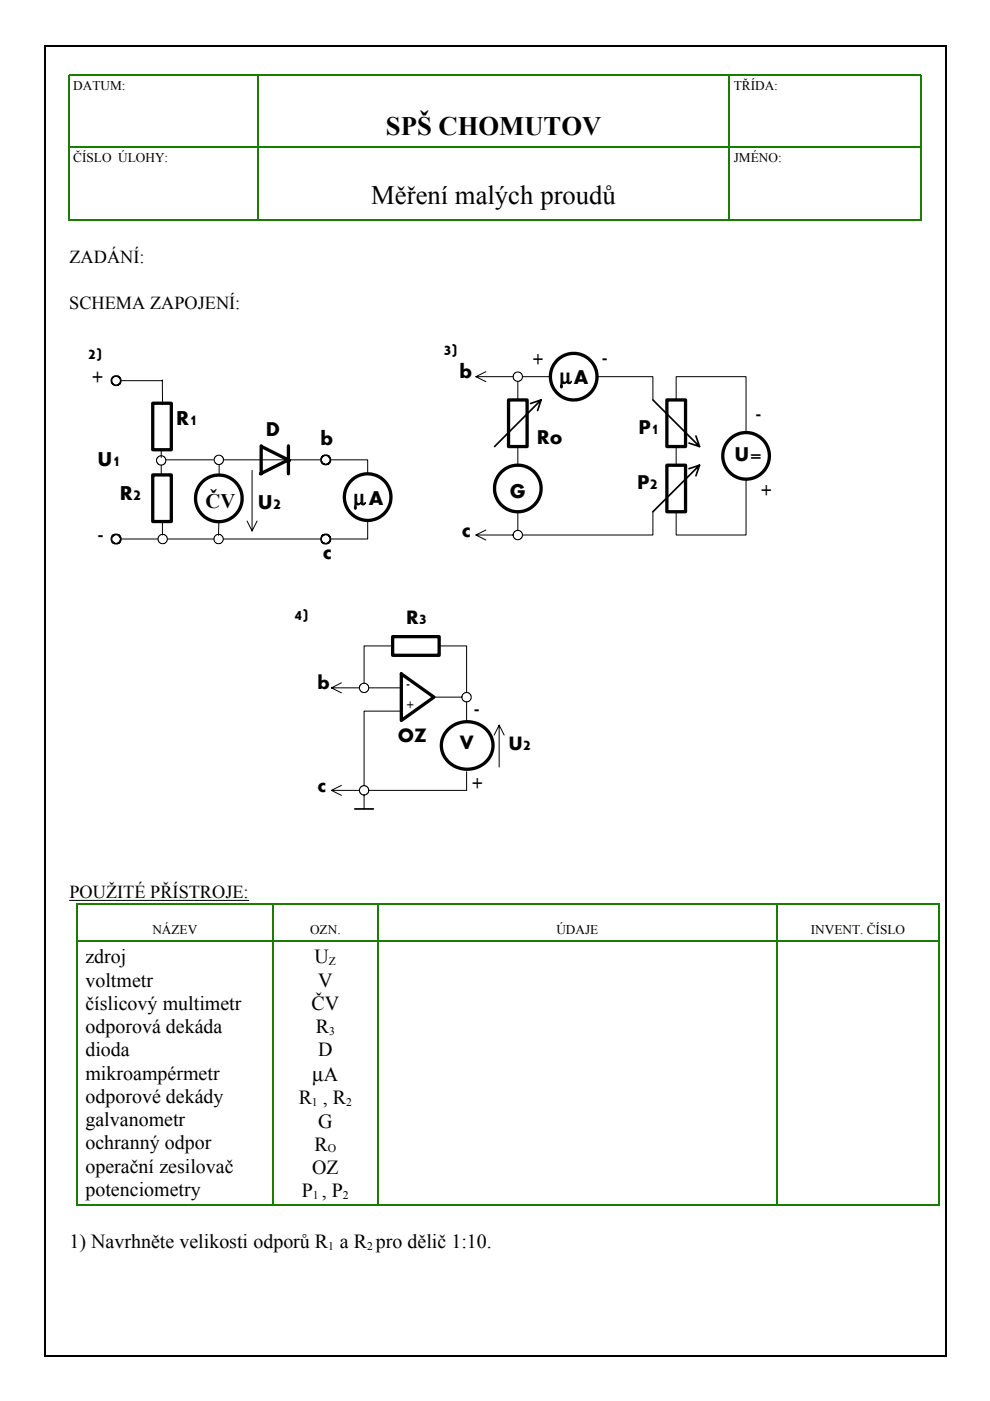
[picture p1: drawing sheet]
<svg xmlns="http://www.w3.org/2000/svg" width="210mm" height="297mm" viewBox="0 0 210 297" stroke-linecap="round" stroke-linejoin="round" font-family="sans-serif">
<path d="M54.7 15.9v30.5M154.6 15.9v30.5M14.5 31.3h180.5M195.3 46.6h-180.8v-30.7h180.7v30.9M16.3 191.6v64.1M16.5 191.6h182.5M16.5 199.5h182.5M57.8 191.8v63.6M80.1 191.8v63.6M164.6 191.8v63.6M199.1 191.6v64.1M16.1 255.6h183.2" fill="none" stroke="#177e00" stroke-width=".36"/>
<path d="M14.7 190.9h38" fill="none" stroke="#000" stroke-width=".21"/>
<path d="M11 68h184.2v116.5h-184.2z" fill="#fff"/>
<g fill="none" stroke="#000" stroke-width=".7">
<path d="M32.4 85.5h3.9v9.9h-3.9zM55.4 94.5v6M55.5 94.7l5.9 2.9M61.2 97.5l-6 3M61.2 94.5v6M107.8 84.8h4v9.9h-4zM141.4 84.8h4v9.9h-4zM141.4 98.6h4v9.9h-4zM32.4 100.7h3.9v9.9h-3.9zM83.2 135h9.9v3.9h-9.9zM85.1 142.9l6.9 4.9-6.9 5zM95.1 154.6l1.5-1.1 1.9-.5h1.1l1.3 .3 1.6 .8 1.2 1.3 .5 .9 .3 1v1.5l-.3 1-.5 1-.7 .8-1.1 .8-1.9 .6h-2.2l-1.1-.4-1.1-.7-.8-.7-.7-.9-.3-.8-.2-1.2 .1-1.2 .3-1z"/>
<circle cx="121.6" cy="79.9" r="4.9"/>
<circle cx="158.2" cy="96.7" r="4.9"/>
<circle cx="46.4" cy="105.7" r="4.9"/>
<circle cx="77.9" cy="105.4" r="4.9"/>
<circle cx="109.8" cy="103.6" r="4.9"/>
</g>
<g fill="none" stroke="#000" stroke-width=".36">
<path d="M9.3 9.8h191.4M9.5 9.7v277.9M200.5 9.7v277.9M112.5 85.6l2.2-.8-9.8 9.9M114.7 84.8l-.7 2.2M138.4 84.8l9.9 9.9-.7-2.3M146.1 99.4l2.2-.8-9.9 9.9M146.1 93.9l2.2 .8M148.3 98.6l-.7 2.3M75.2 171.5h4M9.3 287.5h191.4"/>
<circle cx="24.6" cy="80.7" r=".99"/>
<circle cx="69.1" cy="97.5" r=".99"/>
<circle cx="24.6" cy="114.3" r=".99"/>
<circle cx="69.1" cy="114.3" r=".99"/>
</g>
<g fill="none" stroke="#000" stroke-width=".21">
<path d="M103 78.8l-2.1 1.1M108.8 79.9h-7.9l2.1 1M110.8 79.9h5.9M126.6 79.9h11.8v4.9M25.6 80.7h8.8M34.2 95.3v1.7M34.2 98.6v2M34.4 80.6l.1 5.2M35.1 97.5h10.2M46.5 98.6v2.1M47.3 97.5h20.8M53.4 99.7v12.9l1.1-2.1"/>
<path d="M70 97.5h8v3M109.8 80.9v3.9M109.8 94.7v3.9M143.4 84.8v-4.9h14.8v11.8M143.4 94.7v3.9M25.6 114.3h7.9M34.4 110.5v2.9M35.5 114.3h9.9M46.4 110.7l-.1 2.8M47.3 114.3h20.8M52.4 110.5l1 2.1M78 110.3v4h-8"/>
<path d="M103 112.4l-2.1 1M108.8 113.4h-7.9l2.1 1.1M109.8 108.5v4M138.4 108.5v4.9h-27.6M158.2 101.6v11.8h-14.8v-4.9M83.1 136.9h-5.9v7.9M93 136.9h5.9v9.9M72.4 144.8l-2.1 1M76.2 145.8h-5.9l2.1 1.1M78.2 145.8h6.9M85.1 150.8h-7.9v15.8M92 147.8h5.9"/>
<path d="M98.9 148.8v4M104.8 155.9l1-2.2v8.9M105.8 153.7l1.1 2.2M72.4 166.5l-2.1 1.1M76.2 167.6h-5.9l2.1 1M77.2 168.6v2.9M98.9 163.6v4h-20.7"/>
<circle cx="109.8" cy="79.8" r=".99"/>
<circle cx="34.2" cy="97.6" r=".99"/>
<circle cx="46.4" cy="97.5" r=".99"/>
<circle cx="34.5" cy="114.3" r=".98"/>
<circle cx="46.4" cy="114.3" r=".99"/>
<circle cx="109.8" cy="113.4" r=".99"/>
<circle cx="77.2" cy="145.8" r=".99"/>
<circle cx="98.9" cy="147.8" r=".99"/>
<circle cx="77.2" cy="167.6" r=".99"/>
</g>
<g font-size="5.7">
<text x="81.8" y="28.7">SPŠ CHOMUTOV</text>
<text x="78.7" y="43.2">Měření malých proudů</text>
</g>
<g font-size="4.4">
<text x="19.3" y="81.1">+</text>
<text x="97.4" y="80.2">b</text>
<text x="118.7" y="81.3">µA</text>
<text x="37.4" y="90.2">R1</text>
<text x="56.4" y="92.5">D</text>
<text x="67.9" y="94.3">b</text>
<text x="113.8" y="94">Ro</text>
<text x="135.4" y="92.1">P1</text>
<text x="20.7" y="98.8">U1</text>
<text x="155.7" y="97.7">U=</text>
<text x="25.4" y="106.1">R2</text>
<text x="43.6" y="107.7">ČV</text>
<text x="54.7" y="107.8">U2</text>
<text x="75" y="107">µA</text>
<text x="108.1" y="105.6">G</text>
<text x="135.1" y="103.7">P2</text>
<text x="97.9" y="113.8">c</text>
<text x="20.7" y="114.7">-</text>
<text x="68.4" y="118.6">c</text>
</g>
<g font-size="4.2">
<text x="18.6" y="76.2">2)</text>
<text x="94" y="75.2">3)</text>
<text x="112.8" y="77.2">+</text>
<text x="127.6" y="77.2">-</text>
<text x="160.2" y="89">-</text>
<text x="161.1" y="104.9">+</text>
<text x="62.4" y="131.5">4)</text>
<text x="86.1" y="132.4">R3</text>
<text x="67.3" y="146.2">b</text>
<text x="100.4" y="151.6">-</text>
<text x="84.4" y="157.4">OZ</text>
<text x="97.5" y="158.9">V</text>
<text x="107.8" y="159">U2</text>
<text x="67.3" y="167.9">c</text>
<text x="99.9" y="167.1">+</text>
<text x="18.1" y="204.3">zdroj</text>
<text x="18.1" y="209.2">voltmetr</text>
<text x="66.7" y="204.3">U</text>
<text x="67.5" y="209.2">V</text>
<text x="18.1" y="214.1">číslicový multimetr</text>
<text x="66" y="214.1">ČV</text>
<text x="18.1" y="219.1">odporová dekáda</text>
<text x="67" y="219.1">R</text>
<text x="18.1" y="224">dioda</text>
<text x="67.5" y="224">D</text>
<text x="18.1" y="228.9">mikroampérmetr</text>
<text x="18.1" y="233.8">odporové dekády</text>
<text x="66.2" y="229.2">µA</text>
<text x="18.1" y="238.8">galvanometr</text>
<text x="63.3" y="234.1">R , R</text>
<text x="67.5" y="239.1">G</text>
<text x="18.1" y="243.7">ochranný odpor</text>
<text x="66.7" y="244">R</text>
<text x="18.1" y="248.6">operační zesilovač</text>
<text x="66.2" y="248.9">OZ</text>
<text x="18.1" y="253.6">potenciometry</text>
<text x="64" y="253.9">P , P</text>
<text x="14.7" y="264.6">1) Navrhněte velikosti odporů R a R pro dělič 1:10.</text>
</g>
<g font-size="3.9">
<text x="14.7" y="55.7">ZADÁNÍ:</text>
<text x="14.7" y="65.5">SCHEMA ZAPOJENÍ:</text>
<text x="14.7" y="190.5">POUŽITÉ PŘÍSTROJE:</text>
</g>
<g font-size="2.8">
<text x="15.5" y="19">DATUM:</text>
<text x="155.6" y="19">TŘÍDA:</text>
<text x="15.5" y="34.4">ČÍSLO ÚLOHY:</text>
<text x="155.6" y="34.4">JMÉNO:</text>
<text x="86.1" y="145.9">-</text>
<text x="86.1" y="150.1">+</text>
<text x="32.3" y="198.1">NÁZEV</text>
<text x="65.7" y="198.1">OZN.</text>
<text x="118" y="198.1">ÚDAJE</text>
<text x="171.9" y="198.1">INVENT. ČÍSLO</text>
</g>
<g font-size="2.5">
<text x="69.7" y="204.6">Z</text>
<text x="69.8" y="219.4">3</text>
<text x="66.1" y="234.5">1</text>
<text x="73.4" y="234.5">2</text>
<text x="69.5" y="244.3">O</text>
<text x="66.4" y="254.2">1</text>
<text x="72.7" y="254.2">2</text>
<text x="69.6" y="265">1</text>
<text x="77.8" y="265">2</text>
</g>
</svg>
